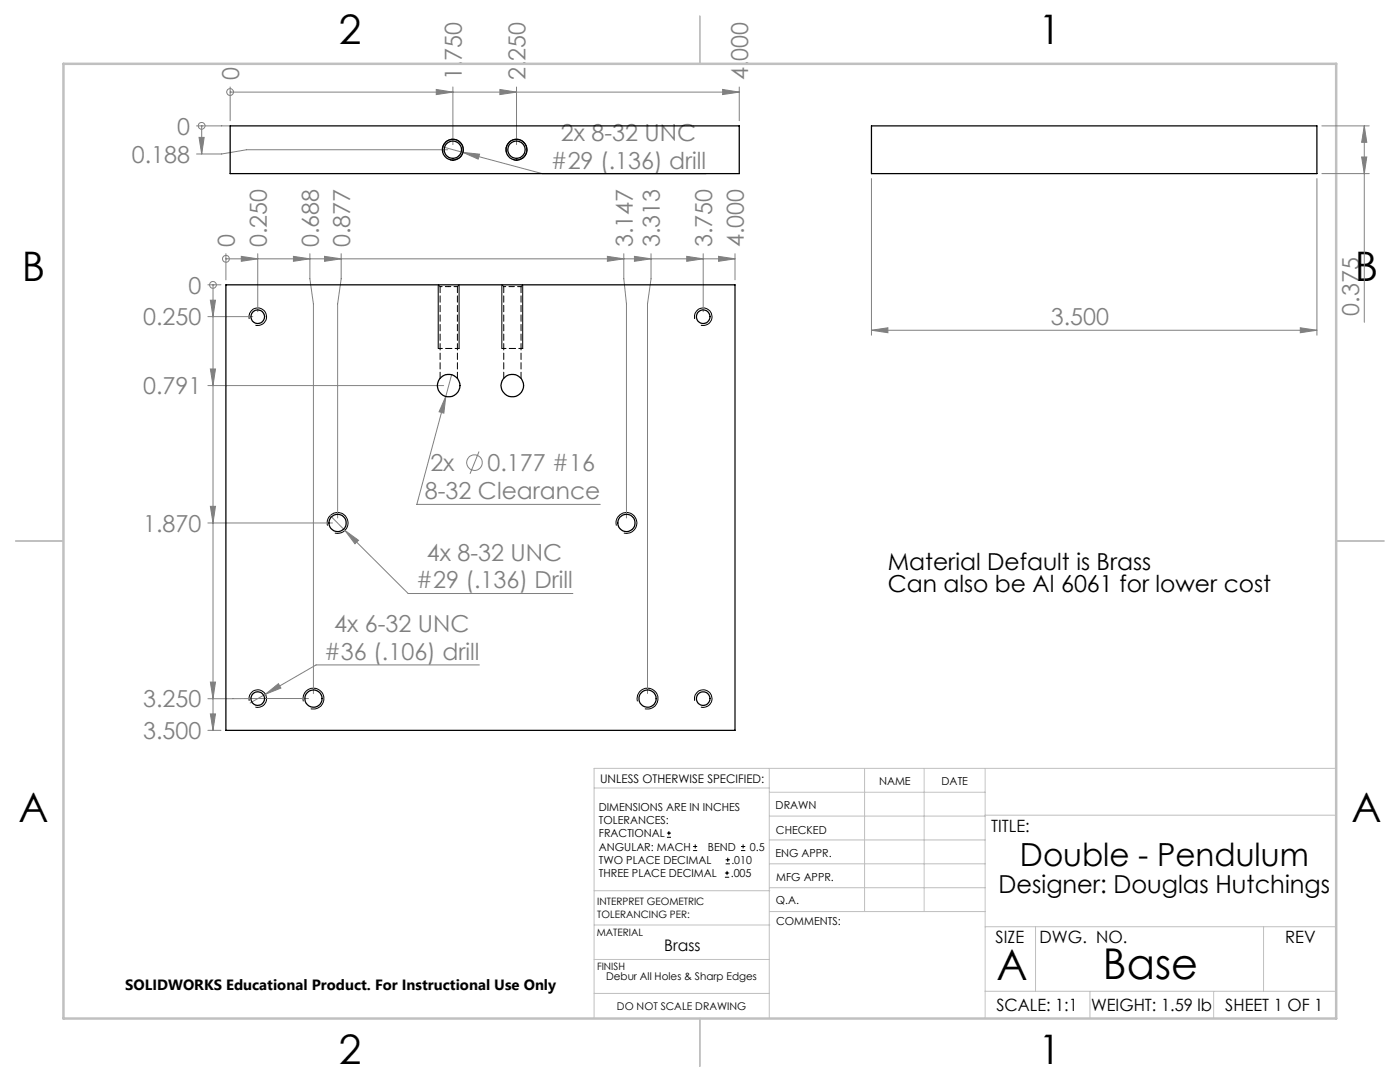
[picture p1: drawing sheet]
<svg xmlns="http://www.w3.org/2000/svg" width="279mm" height="216mm" viewBox="0 0 279 216" stroke-linecap="round" stroke-linejoin="round" font-family="sans-serif">
<g fill="none" stroke="#808080" stroke-width=".2">
<path d="M45.9 18.4h.1M45.9 17.4v6.7M45.9 18.4h101.6M87.1 17.9l3.3 .5-3.3 .5zM90.4 17.4v11.5M99.8 17.9l3.3 .5-3.3 .5zM103.1 17.4v11.5M144.2 17.9l3.3 .5-3.3 .5zM147.5 17.4v6.7M39.2 25.1h6.7M39.7 27.4h1l-.4 3.3zM40.3 25.1h.1"/>
<path d="M40.3 25.1v5.6M88.4 29.3l4 1.1M89.4 29.9h-40.2l-5 .8h-5M92.4 30.4l3.3 .4-.3 .9zM92.4 30.4l15.9 4.3h32.6M173.9 35.6v31.3M262.8 35.6v31.3M263.8 25.1h9.5M263.8 34.6h9.5M271.7 31.3h1.1l-.5 3.3zM272.3 25.1l.5 3.3h-1.1zM272.3 25.1v39.2"/>
<path d="M41.5 56.8h2.6M42 59.9h1l-.5 3.3zM42.5 56.8h.1M42.5 56.8v88.9M45.1 51.6h.1M45.1 50.6v5.2M45.1 51.6h101.6M48.2 51.2l3.2 .4-3.2 .5zM51.4 50.6v11.6M58.6 51.2l3.2 .4-3.2 .5zM61.8 50.6v5l.7 5v77.8M64.8 51.2l3.3 .4-3.3 .5z"/>
<path d="M68.1 50.6v5l-.7 5v42.8M121.2 51.2l3.3 .4-3.3 .5zM124.5 50.6v5l.5 5v42.8M126.6 51.2l3.3 .4-3.3 .5zM129.9 50.6v5l-.7 5v77.8M137.1 51.2l3.2 .4-3.2 .5zM140.3 50.6v11.6M143.4 51.2l3.3 .4-3.3 .5zM146.7 50.6v5.2M41.5 63.2h8.9M41.5 76.9h47M42 73.6h1l-.5 3.3z"/>
<path d="M89 79.1l-.4 3.3-1-.2zM90.1 74.8l-6.9 25.8h36.6M173.9 65.9l3.3-.5v1zM173.9 65.9h88.9M259.5 65.4l3.3 .5-3.3 .5zM95.6 90.1l-1.8 4.4M41.5 104.4h24.9M42 101h1l-.5 3.4zM65.9 102.9l2.9 2.9M68.8 105.8l2.7 2-.7 .7zM68.8 105.8l12.7 12.6h32.8M42 136.1h1l-.5 3.3z"/>
<path d="M53 138.5l2.6-2.1 .5 .9zM53 138.5l-3.1 1.8M61.6 139.4h-20.1M95.7 132.7h-32.6l-10.1 5.8M41.5 145.7h2.6M42 142.5h1l-.5 3.2z"/>
<circle cx="45.9" cy="18.4" r=".68"/>
<circle cx="40.2" cy="25.1" r=".68"/>
<circle cx="42.5" cy="56.9" r=".68"/>
<circle cx="45.1" cy="51.6" r=".68"/>
<circle cx="94.7" cy="92.3" r="1.55"/>
</g>
<g fill="none" stroke="#000" stroke-width=".2">
<path d="M88.4 30.4a2.08 2.08 0 0 1 1.8-2.6 2.08 2.08 0 0 1 2.3 2.3 2.08 2.08 0 0 1-2.7 1.8M101.1 30.4a2.08 2.08 0 0 1 1.8-2.6 2.08 2.08 0 0 1 2.3 2.3 2.08 2.08 0 0 1-2.7 1.8M87.5 56.8v12.7M91.6 56.8v12.7M100.2 56.8v12.7M104.3 56.8v12.7M49.7 63.6a1.75 1.75 0 0 1 1.6-2.2 1.75 1.75 0 0 1 1.9 1.9 1.75 1.75 0 0 1-2.2 1.6M138.6 63.6a1.75 1.75 0 0 1 1.6-2.2 1.75 1.75 0 0 1 1.9 1.9 1.75 1.75 0 0 1-2.2 1.6M65.4 104.9a2.08 2.08 0 0 1 1.8-2.6 2.08 2.08 0 0 1 2.3 2.3 2.08 2.08 0 0 1-2.7 1.8M123 104.9a2.08 2.08 0 0 1 1.8-2.6 2.08 2.08 0 0 1 2.3 2.2 2.08 2.08 0 0 1-2.6 1.9M49.7 139.8a1.75 1.75 0 0 1 1.6-2.2 1.75 1.75 0 0 1 1.9 1.9 1.75 1.75 0 0 1-2.2 1.6M60.5 139.9a2.09 2.09 0 0 1 1.9-2.6 2.09 2.09 0 0 1 2.2 2.3 2.09 2.09 0 0 1-2.6 1.8"/>
<path d="M127.2 139.9a2.09 2.09 0 0 1 1.8-2.6 2.09 2.09 0 0 1 2.3 2.3 2.09 2.09 0 0 1-2.6 1.8M138.6 139.8a1.75 1.75 0 0 1 1.6-2.2 1.75 1.75 0 0 1 1.9 1.9 1.75 1.75 0 0 1-2.2 1.6M133.1 167.1h.8M133.1 166.2h.8M133.5 165.8v.9M138.3 169.7h.8M138.3 168.9h.8M138.7 168.5v.8M144.7 175h.8M144.7 174.2h.8M144.8 172.4h.9M144.8 171.6h.9"/>
<path d="M145.1 173.8v.8M145.2 171.1v.9M147.9 169.7h.8M147.9 168.9h.8M148.3 168.5v.8"/>
</g>
<g fill="none" stroke="#c0c0c0" stroke-width=".2">
<path d="M118.6 157.2h34.9M153.5 153.3v49.9M153.5 158.1h43.1M172.5 153.3v28.6M184.4 153.3v28.6M196.6 153.3v49.9M266.7 153.3h-148.1v49.9M118.6 177.7h35M153.5 167.6h43.1M153.5 162.8h43.1M153.5 172.4h43.1M153.5 177.1h43.1"/>
<path d="M196.6 162.7h70.1M118.6 198.2h34.9M118.6 191.5h34.9M118.6 184.6h35M153.6 181.9h43M196.6 197.8h70.1M196.6 184.9h70.1M206.7 184.9v12.9M217.5 197.8v5.4M242.2 197.8v5.4M252.2 184.9v12.9"/>
</g>
<path d="M139.7 3.2v9.5M3.1 107.9h9.6M266.7 107.9h9.5M139.7 203.2v9.6" fill="none" stroke="#c0c0c0" stroke-width=".25"/>
<path d="M12.7 12.7h254v190.5h-254z" fill="none" stroke="#c0c0c0" stroke-width=".5"/>
<path d="M87.5 69.5h4.1M100.2 69.5h4.1" fill="none" stroke="#000" stroke-width=".2" stroke-dasharray="1.3 .6" stroke-dashoffset=".5"/>
<g fill="#808080">
<path d="M39.7 27.4h1l-.4 3.3z"/>
<path d="M42 59.9h1l-.5 3.3zM42 73.6h1l-.5 3.3zM42 142.5h1l-.5 3.2zM42 136.1h1l-.5 3.3zM42 101h1l-.5 3.4z"/>
<path d="M48.2 51.2l3.2 .4-3.2 .5zM137.1 51.2l3.2 .4-3.2 .5zM143.4 51.2l3.3 .4-3.3 .5zM58.6 51.2l3.2 .4-3.2 .5zM126.6 51.2l3.3 .4-3.3 .5zM64.8 51.2l3.3 .4-3.3 .5zM121.2 51.2l3.3 .4-3.3 .5z"/>
<path d="M87.1 17.9l3.3 .5-3.3 .5zM99.8 17.9l3.3 .5-3.3 .5zM144.2 17.9l3.3 .5-3.3 .5z"/>
<path d="M259.5 65.4l3.3 .5-3.3 .5zM173.9 65.9l3.3-.5v1z"/>
<path d="M53 138.5l3.1-1.2-.5-.9zM89 79.1l-1.4 3.1 1 .2zM68.8 105.8l2 2.7 .7-.7zM92.4 30.4l3 1.3 .3-.9z"/>
<path d="M271.7 31.3h1.1l-.5 3.3zM272.3 25.1l.5 3.3h-1.1z"/>
</g>
<g fill="none" stroke="#000" stroke-width=".25">
<path d="M45.9 25.1h101.6v9.5h-101.6zM173.9 25.1h88.9v9.5h-88.9zM45.1 56.8h101.6v88.9h-101.6z"/>
<circle cx="90.4" cy="29.9" r="1.74"/>
<circle cx="90.4" cy="29.9" r="2.09"/>
<circle cx="103.1" cy="29.9" r="1.74"/>
<circle cx="103.1" cy="29.9" r="2.09"/>
<circle cx="51.4" cy="63.2" r="1.37"/>
<circle cx="89.5" cy="76.9" r="2.25"/>
<circle cx="102.2" cy="76.9" r="2.25"/>
<circle cx="140.3" cy="63.2" r="1.37"/>
<circle cx="67.4" cy="104.3" r="1.72"/>
<circle cx="125" cy="104.3" r="1.72"/>
<circle cx="51.4" cy="139.4" r="1.37"/>
<circle cx="62.6" cy="139.4" r="1.72"/>
<circle cx="129.2" cy="139.4" r="1.72"/>
<circle cx="140.3" cy="139.4" r="1.37"/>
</g>
<path d="M87.8 57.2h1.8M89.6 57.2h1.7M100.5 57.2h1.8M102.3 57.2h1.7" fill="none" stroke="#000" stroke-width=".2" stroke-dasharray="1.3 .6" stroke-dashoffset=".9"/>
<path d="M87.5 56.8l.3 .4M91.3 57.2l.3-.4M100.2 56.8l.3 .4M104 57.2l.3-.4" fill="none" stroke="#000" stroke-width=".2" stroke-dasharray="1.3 .6"/>
<path d="M87.8 57.2v18.3M100.5 57.2v18.3M91.3 75.5v-18.3M104 75.5v-18.3" fill="none" stroke="#000" stroke-width=".2" stroke-dasharray="1.3 .6" stroke-dashoffset=".1"/>
<g font-size="8.5">
<text x="198.9" y="195.5">A</text>
<text x="220.1" y="195.4">Base</text>
</g>
<g font-size="8.1">
<text x="67.6" y="8.9">2</text>
<text x="207.3" y="8.9">1</text>
<text x="4.4" y="56.2">B</text>
<text x="270.4" y="56.2">B</text>
<text x="3.7" y="164.1">A</text>
<text x="269.7" y="164.1">A</text>
<text x="67.6" y="212.4">2</text>
<text x="207.3" y="212.4">1</text>
</g>
<text font-size="6.3" x="203.6" y="172.9">Double - Pendulum</text>
<text font-size="4.9" x="199.3" y="178.1">Designer: Douglas Hutchings</text>
<g font-size="4.7" fill="#808080">
<text x="47.7" y="16" transform="rotate(-90 47.7 16)">0</text>
<text x="92.2" y="16" transform="rotate(-90 92.2 16)">1.750</text>
<text x="104.8" y="16" transform="rotate(-90 104.8 16)">2.250</text>
<text x="149.3" y="16" transform="rotate(-90 149.3 16)">4.000</text>
<text x="35.4" y="26.9">0</text>
<text x="111.9" y="28.1">2x 8-32 UNC</text>
<text x="26.3" y="32.5">0.188</text>
<text x="109.9" y="33.7">#29 (.136) drill</text>
<text x="46.9" y="49.3" transform="rotate(-90 46.9 49.3)">0</text>
<text x="53.2" y="49.3" transform="rotate(-90 53.2 49.3)">0.250</text>
<text x="63.6" y="49.3" transform="rotate(-90 63.6 49.3)">0.688</text>
<text x="69.9" y="49.3" transform="rotate(-90 69.9 49.3)">0.877</text>
<text x="126.3" y="49.3" transform="rotate(-90 126.3 49.3)">3.147</text>
<text x="131.7" y="49.3" transform="rotate(-90 131.7 49.3)">3.313</text>
<text x="142.1" y="49.3" transform="rotate(-90 142.1 49.3)">3.750</text>
<text x="148.5" y="49.3" transform="rotate(-90 148.5 49.3)">4.000</text>
<text x="37.6" y="58.6">0</text>
<text x="28.6" y="64.9">0.250</text>
<text x="209.7" y="64.9">3.500</text>
<text x="271.3" y="63" transform="rotate(-90 271.3 63)">0.375</text>
<text x="28.6" y="78.7">0.791</text>
<text x="85.9" y="94">2x</text>
<text x="97.3" y="94">0.177 #16</text>
<text x="84.8" y="99.6">8-32 Clearance</text>
<text x="28.6" y="106.1">1.870</text>
<text x="85.2" y="111.8">4x 8-32 UNC</text>
<text x="83.1" y="117.4">#29 (.136) Drill</text>
<text x="64.7" y="131.7">#36 (.106) drill</text>
<text x="66.7" y="126.1">4x 6-32 UNC</text>
<text x="28.6" y="141.2">3.250</text>
<text x="28.6" y="147.5">3.500</text>
</g>
<g font-size="4.7">
<text x="177.2" y="113.7">Material Default is Brass</text>
<text x="177.2" y="118.2">Can also be Al 6061 for lower cost</text>
</g>
<g font-size="3.4">
<text x="197.8" y="166">TITLE:</text>
<text x="198.7" y="188.1">SIZE</text>
<text x="207.5" y="188.1">DWG. NO.</text>
<text x="256.5" y="188.2">REV</text>
<text x="198.8" y="201.7">SCALE: 1:1</text>
<text x="217.7" y="201.8">WEIGHT: 1.59 lb</text>
<text x="244.5" y="201.7">SHEET 1 OF 1</text>
</g>
<text font-size="3.2" x="132.6" y="189.7">Brass</text>
<text font-size="3" x="25" y="197.6">SOLIDWORKS Educational Product. For Instructional Use Only</text>
<text font-size="2.4" x="119.8" y="156.2">UNLESS OTHERWISE SPECIFIED:</text>
<g font-size="2.2">
<text x="119.5" y="161.8">DIMENSIONS ARE IN INCHES</text>
<text x="154.8" y="161.4">DRAWN</text>
<text x="175.4" y="156.6">NAME</text>
<text x="187.9" y="156.7">DATE</text>
<text x="119.5" y="164.4">TOLERANCES:</text>
<text x="119.5" y="167.1">FRACTIONAL</text>
<text x="154.9" y="166.3">CHECKED</text>
<text x="119.5" y="172.4">TWO PLACE DECIMAL</text>
<text x="119.5" y="169.7">ANGULAR: MACH</text>
<text x="141.3" y="169.7">BEND</text>
<text x="146" y="172.4">.010</text>
<text x="149.6" y="169.7">0.5</text>
<text x="154.8" y="171">ENG APPR.</text>
<text x="119.5" y="175">THREE PLACE DECIMAL</text>
<text x="145.8" y="175">.005</text>
<text x="154.9" y="175.7">MFG APPR.</text>
<text x="154.9" y="180.4">Q.A.</text>
<text x="154.9" y="184.6">COMMENTS:</text>
</g>
<g font-size="2.1">
<text x="121" y="195.6">Debur All Holes &amp; Sharp Edges</text>
<text x="123.1" y="201.6">DO NOT SCALE DRAWING</text>
</g>
<g font-size="2">
<text x="119.2" y="180.6">INTERPRET GEOMETRIC</text>
<text x="119.2" y="183.1">TOLERANCING PER:</text>
<text x="119.1" y="186.7">MATERIAL</text>
<text x="119.1" y="193.5">FINISH</text>
</g>
</svg>
